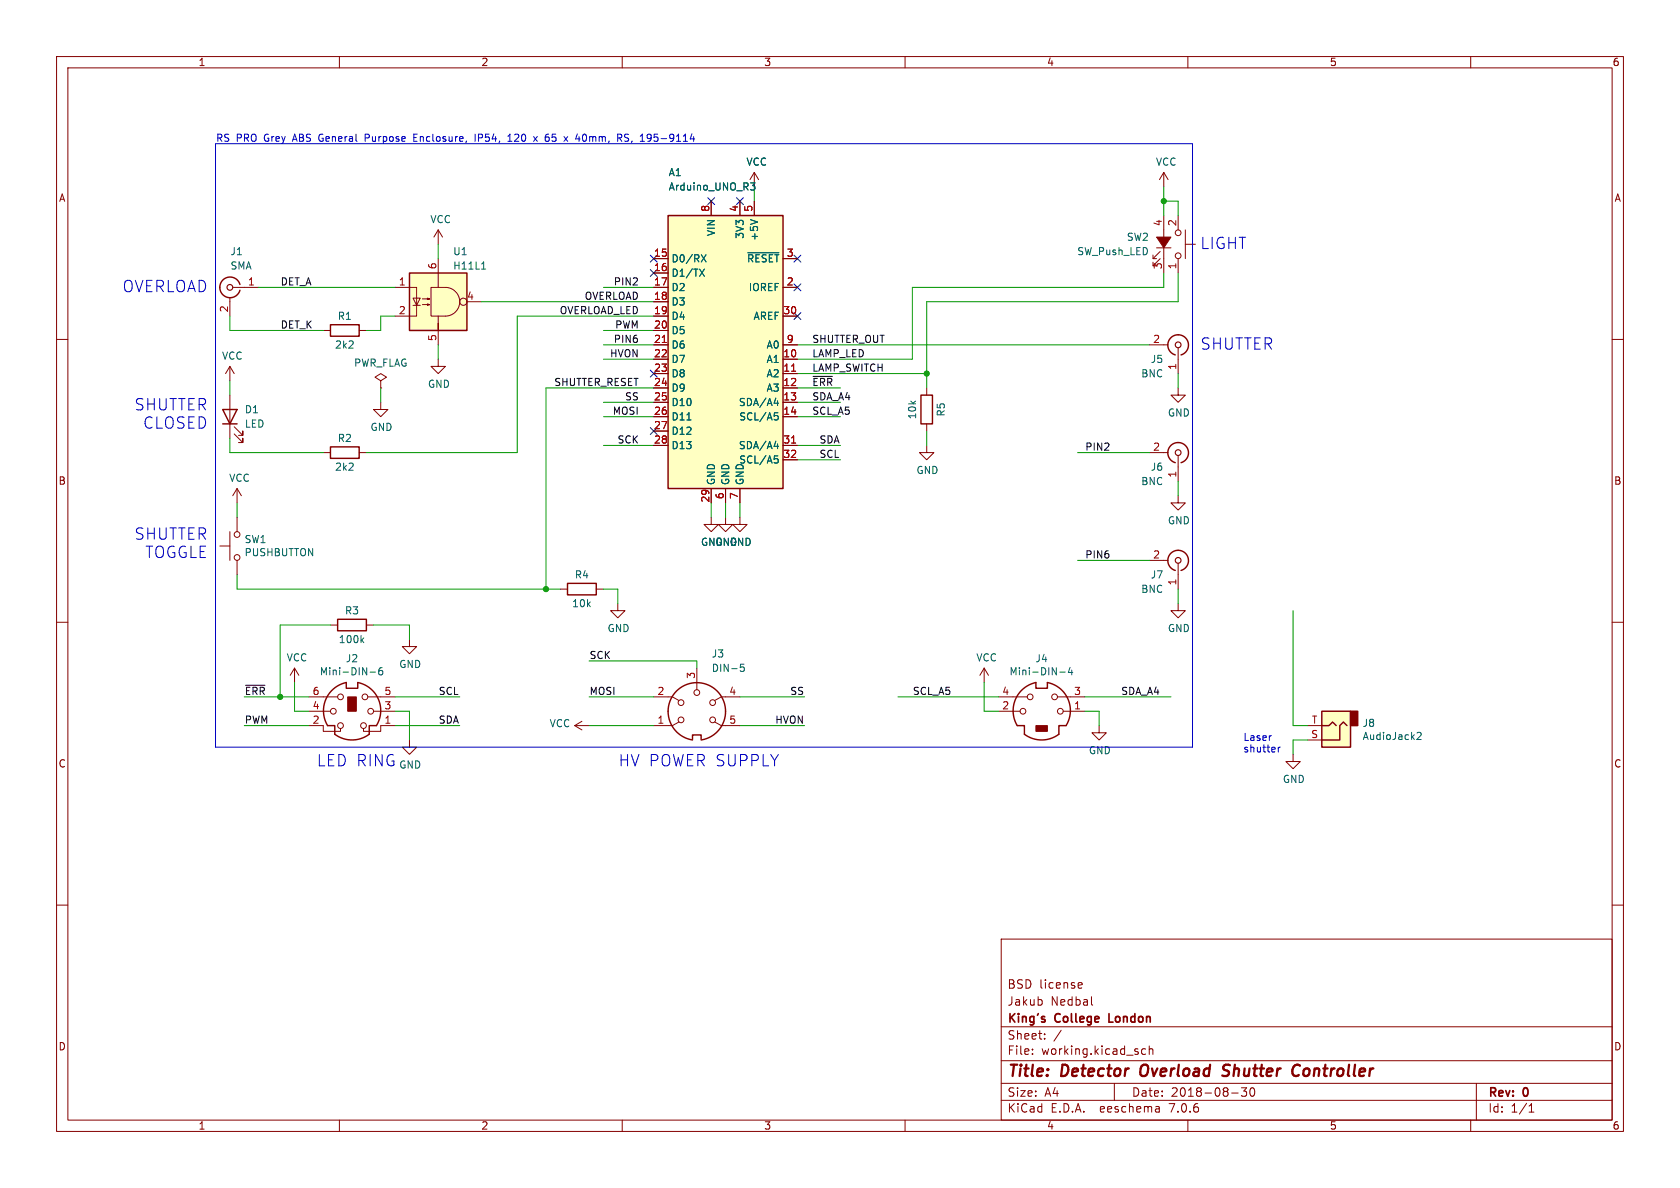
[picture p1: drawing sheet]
EESchema Schematic File Version 4
EELAYER 30 0
EELAYER END
$Descr A4 11693 8268
encoding utf-8
Sheet 1 1
Title "Detector Overload Shutter Controller"
Date "2018-08-30"
Rev "0"
Comp "King's College London"
Comment1 "Jakub Nedbal"
Comment2 "BSD license"
Comment3 ""
Comment4 ""
$EndDescr
$Comp
L Connector:Conn_Coaxial J1
U 1 1
P 1600 2000
F 0 "J1" H 1600 2250 50  0000 R CNN
F 1 "SMA" H 1600 2150 50  0000 R CNN
F 2 "" H 1600 2000 50  0001 C CNN
F 3 " ~" H 1600 2000 50  0001 C CNN
	1    1600 2000
	-1   0    0    -1  
$EndComp
$Comp
L Isolator:H11L1 U1
U 1 1
P 3050 2100
F 0 "U1" H 3150 2450 50  0000 L CNN
F 1 "H11L1" H 3150 2350 50  0000 L CNN
F 2 "" H 2960 2100 50  0001 C CNN
F 3 "https://www.fairchildsemi.com/datasheets/H1/H11L1M.pdf" H 2960 2100 50  0001 C CNN
	1    3050 2100
	1    0    0    -1  
$EndComp
Wire Wire Line
	2750 2000 1800 2000
$Comp
L Device:R R1
U 1 1
P 2400 2300
F 0 "R1" V 2300 2300 50  0000 C CNN
F 1 "2k2" V 2500 2300 50  0000 C CNN
F 2 "" V 2330 2300 50  0001 C CNN
F 3 "~" H 2400 2300 50  0001 C CNN
	1    2400 2300
	0    1    1    0   
$EndComp
Wire Wire Line
	1600 2200 1600 2300
Wire Wire Line
	1600 2300 2250 2300
Wire Wire Line
	2550 2300 2650 2300
Wire Wire Line
	2650 2300 2650 2200
Wire Wire Line
	2650 2200 2750 2200
Wire Wire Line
	3050 2400 3050 2500
$Comp
L power:GND #PWR08
U 1 1
P 3050 2500
F 0 "#PWR08" H 3050 2250 50  0001 C CNN
F 1 "GND" H 3055 2327 50  0000 C CNN
F 2 "" H 3050 2500 50  0001 C CNN
F 3 "" H 3050 2500 50  0001 C CNN
	1    3050 2500
	1    0    0    -1  
$EndComp
Wire Wire Line
	3050 1800 3050 1700
$Comp
L power:VCC #PWR07
U 1 1
P 3050 1700
F 0 "#PWR07" H 3050 1550 50  0001 C CNN
F 1 "VCC" H 3067 1873 50  0000 C CNN
F 2 "" H 3050 1700 50  0001 C CNN
F 3 "" H 3050 1700 50  0001 C CNN
	1    3050 1700
	1    0    0    -1  
$EndComp
Wire Wire Line
	5250 1400 5250 1300
$Comp
L power:VCC #PWR014
U 1 1
P 5250 1300
F 0 "#PWR014" H 5250 1150 50  0001 C CNN
F 1 "VCC" H 5267 1473 50  0000 C CNN
F 2 "" H 5250 1300 50  0001 C CNN
F 3 "" H 5250 1300 50  0001 C CNN
	1    5250 1300
	1    0    0    -1  
$EndComp
Wire Wire Line
	3350 2100 4550 2100
$Comp
L Switch:SW_Push SW1
U 1 1
P 1650 3800
F 0 "SW1" V 1696 3752 50  0000 R CNN
F 1 "PUSHBUTTON" V 1605 3752 50  0000 R CNN
F 2 "" H 1650 4000 50  0001 C CNN
F 3 "" H 1650 4000 50  0001 C CNN
	1    1650 3800
	0    -1   -1   0   
$EndComp
Wire Wire Line
	1650 3600 1650 3500
$Comp
L Device:R R4
U 1 1
P 4050 4100
F 0 "R4" V 3950 4100 50  0000 C CNN
F 1 "10k" V 4150 4100 50  0000 C CNN
F 2 "" V 3980 4100 50  0001 C CNN
F 3 "~" H 4050 4100 50  0001 C CNN
	1    4050 4100
	0    1    1    0   
$EndComp
Wire Wire Line
	4300 4100 4300 4200
$Comp
L power:GND #PWR010
U 1 1
P 4300 4200
F 0 "#PWR010" H 4300 3950 50  0001 C CNN
F 1 "GND" H 4305 4027 50  0000 C CNN
F 2 "" H 4300 4200 50  0001 C CNN
F 3 "" H 4300 4200 50  0001 C CNN
	1    4300 4200
	1    0    0    -1  
$EndComp
$Comp
L power:GND #PWR012
U 1 1
P 5050 3600
F 0 "#PWR012" H 5050 3350 50  0001 C CNN
F 1 "GND" H 5055 3427 50  0000 C CNN
F 2 "" H 5050 3600 50  0001 C CNN
F 3 "" H 5050 3600 50  0001 C CNN
	1    5050 3600
	1    0    0    -1  
$EndComp
$Comp
L power:GND #PWR013
U 1 1
P 5150 3600
F 0 "#PWR013" H 5150 3350 50  0001 C CNN
F 1 "GND" H 5155 3427 50  0000 C CNN
F 2 "" H 5150 3600 50  0001 C CNN
F 3 "" H 5150 3600 50  0001 C CNN
	1    5150 3600
	1    0    0    -1  
$EndComp
Wire Wire Line
	5050 3600 5050 3500
Wire Wire Line
	5150 3600 5150 3500
$Comp
L power:VCC #PWR01
U 1 1
P 1600 2650
F 0 "#PWR01" H 1600 2500 50  0001 C CNN
F 1 "VCC" H 1617 2823 50  0000 C CNN
F 2 "" H 1600 2650 50  0001 C CNN
F 3 "" H 1600 2650 50  0001 C CNN
	1    1600 2650
	1    0    0    -1  
$EndComp
$Comp
L Device:R R2
U 1 1
P 2400 3150
F 0 "R2" V 2300 3150 50  0000 C CNN
F 1 "2k2" V 2500 3150 50  0000 C CNN
F 2 "" V 2330 3150 50  0001 C CNN
F 3 "~" H 2400 3150 50  0001 C CNN
	1    2400 3150
	0    1    1    0   
$EndComp
$Comp
L Device:LED D1
U 1 1
P 1600 2900
F 0 "D1" V 1650 2800 50  0000 R CNN
F 1 "LED" V 1550 2800 50  0000 R CNN
F 2 "" H 1600 2900 50  0001 C CNN
F 3 "~" H 1600 2900 50  0001 C CNN
	1    1600 2900
	0    -1   -1   0   
$EndComp
Wire Wire Line
	2250 3150 1600 3150
Wire Wire Line
	1600 2750 1600 2650
$Comp
L Connector:Conn_Coaxial J5
U 1 1
P 8200 2400
F 0 "J5" V 8100 2300 50  0000 R CNN
F 1 "BNC" V 8000 2300 50  0000 R CNN
F 2 "" H 8200 2400 50  0001 C CNN
F 3 " ~" H 8200 2400 50  0001 C CNN
	1    8200 2400
	0    1    -1   0   
$EndComp
Wire Wire Line
	8000 2400 5550 2400
Wire Wire Line
	8200 2600 8200 2700
$Comp
L power:GND #PWR019
U 1 1
P 8200 2700
F 0 "#PWR019" H 8200 2450 50  0001 C CNN
F 1 "GND" H 8205 2527 50  0000 C CNN
F 2 "" H 8200 2700 50  0001 C CNN
F 3 "" H 8200 2700 50  0001 C CNN
	1    8200 2700
	1    0    0    -1  
$EndComp
Text Label 5650 2400 0    50   ~ 0
SHUTTER_OUT
NoConn ~ 5150 1400
NoConn ~ 4950 1400
NoConn ~ 4550 1800
NoConn ~ 4550 1900
NoConn ~ 4550 2600
NoConn ~ 5550 2200
NoConn ~ 5550 2000
NoConn ~ 5550 1800
Text Label 4450 2100 2    50   ~ 0
OVERLOAD
Text Label 4450 2700 2    50   ~ 0
SHUTTER_RESET
Text Label 1950 2000 0    50   ~ 0
DET_A
Text Label 1950 2300 0    50   ~ 0
DET_K
$Comp
L power:PWR_FLAG #FLG01
U 1 1
P 2650 2700
F 0 "#FLG01" H 2650 2775 50  0001 C CNN
F 1 "PWR_FLAG" H 2650 2874 50  0000 C CNN
F 2 "" H 2650 2700 50  0001 C CNN
F 3 "~" H 2650 2700 50  0001 C CNN
	1    2650 2700
	1    0    0    -1  
$EndComp
$Comp
L power:GND #PWR04
U 1 1
P 2650 2800
F 0 "#PWR04" H 2650 2550 50  0001 C CNN
F 1 "GND" H 2655 2627 50  0000 C CNN
F 2 "" H 2650 2800 50  0001 C CNN
F 3 "" H 2650 2800 50  0001 C CNN
	1    2650 2800
	1    0    0    -1  
$EndComp
Wire Wire Line
	2650 2700 2650 2800
$Comp
L MCU_Module:Arduino_UNO_R3 A1
U 1 1
P 5050 2400
F 0 "A1" H 4650 3600 50  0000 L CNN
F 1 "Arduino_UNO_R3" H 4650 3500 50  0000 L CNN
F 2 "Module:Arduino_UNO_R3" H 5050 2400 50  0001 C CIN
F 3 "https://www.arduino.cc/en/Main/arduinoBoardUno" H 5050 2400 50  0001 C CNN
	1    5050 2400
	1    0    0    -1  
$EndComp
$Comp
L power:GND #PWR011
U 1 1
P 4950 3600
F 0 "#PWR011" H 4950 3350 50  0001 C CNN
F 1 "GND" H 4955 3427 50  0000 C CNN
F 2 "" H 4950 3600 50  0001 C CNN
F 3 "" H 4950 3600 50  0001 C CNN
	1    4950 3600
	1    0    0    -1  
$EndComp
Wire Wire Line
	4950 3600 4950 3500
Wire Wire Line
	2750 5050 3200 5050
Wire Wire Line
	2150 5050 1700 5050
Wire Wire Line
	2750 4950 2850 4950
Wire Wire Line
	2750 4850 3200 4850
Wire Wire Line
	2150 4950 2050 4950
Text Label 3050 4850 0    50   ~ 0
SCL
Text Label 3050 5050 0    50   ~ 0
SDA
Text Label 1700 5050 0    50   ~ 0
PWM
$Comp
L power:GND #PWR06
U 1 1
P 2850 5150
F 0 "#PWR06" H 2850 4900 50  0001 C CNN
F 1 "GND" H 2855 4977 50  0000 C CNN
F 2 "" H 2850 5150 50  0001 C CNN
F 3 "" H 2850 5150 50  0001 C CNN
	1    2850 5150
	1    0    0    -1  
$EndComp
Wire Wire Line
	2850 5150 2850 4950
Wire Wire Line
	2050 4950 2050 4750
$Comp
L power:VCC #PWR03
U 1 1
P 2050 4750
F 0 "#PWR03" H 2050 4600 50  0001 C CNN
F 1 "VCC" H 2067 4923 50  0000 C CNN
F 2 "" H 2050 4750 50  0001 C CNN
F 3 "" H 2050 4750 50  0001 C CNN
	1    2050 4750
	1    0    0    -1  
$EndComp
Wire Wire Line
	5550 3100 5850 3100
Wire Wire Line
	5550 3200 5850 3200
Text Label 5700 3100 0    50   ~ 0
SDA
Text Label 5700 3200 0    50   ~ 0
SCL
Wire Wire Line
	4550 2300 4200 2300
Text Label 4450 2300 2    50   ~ 0
PWM
$Comp
L Switch:SW_Push_LED SW2
U 1 1
P 8100 1700
F 0 "SW2" V 8150 1600 50  0000 R CNN
F 1 "SW_Push_LED" V 8050 1600 50  0000 R CNN
F 2 "" H 8100 2000 50  0001 C CNN
F 3 "~" H 8100 2000 50  0001 C CNN
	1    8100 1700
	0    1    -1   0   
$EndComp
$Comp
L Device:R R5
U 1 1
P 6450 2850
F 0 "R5" V 6350 2850 50  0000 C CNN
F 1 "10k" V 6550 2850 50  0000 C CNN
F 2 "" V 6380 2850 50  0001 C CNN
F 3 "~" H 6450 2850 50  0001 C CNN
	1    6450 2850
	-1   0    0    1   
$EndComp
Wire Wire Line
	8200 1900 8200 2100
$Comp
L power:GND #PWR015
U 1 1
P 6450 3100
F 0 "#PWR015" H 6450 2850 50  0001 C CNN
F 1 "GND" H 6455 2927 50  0000 C CNN
F 2 "" H 6450 3100 50  0001 C CNN
F 3 "" H 6450 3100 50  0001 C CNN
	1    6450 3100
	1    0    0    -1  
$EndComp
Wire Wire Line
	5550 2500 6350 2500
Wire Wire Line
	5550 2600 6450 2600
$Comp
L power:VCC #PWR018
U 1 1
P 8100 1300
F 0 "#PWR018" H 8100 1150 50  0001 C CNN
F 1 "VCC" H 8117 1473 50  0000 C CNN
F 2 "" H 8100 1300 50  0001 C CNN
F 3 "" H 8100 1300 50  0001 C CNN
	1    8100 1300
	1    0    0    -1  
$EndComp
Text Label 5650 2500 0    50   ~ 0
LAMP_LED
Text Label 5650 2600 0    50   ~ 0
LAMP_SWITCH
Text Label 4450 2200 2    50   ~ 0
OVERLOAD_LED
$Comp
L Connector:DIN-5 J3
U 1 1
P 4850 4950
F 0 "J3" H 4950 5350 50  0000 L CNN
F 1 "DIN-5" H 4950 5250 50  0000 L CNN
F 2 "" H 4850 4950 50  0001 C CNN
F 3 "http://www.mouser.com/ds/2/18/40_c091_abd_e-75918.pdf" H 4850 4950 50  0001 C CNN
	1    4850 4950
	1    0    0    -1  
$EndComp
Text Notes 2200 5350 0    79   ~ 0
LED RING
Text Notes 4300 5350 0    79   ~ 0
HV POWER SUPPLY
Wire Wire Line
	4550 3100 4200 3100
Text Label 4450 3100 2    50   ~ 0
SCK
Wire Wire Line
	4850 4650 4850 4600
Wire Wire Line
	4850 4600 4100 4600
Text Label 4100 4600 0    50   ~ 0
SCK
Wire Wire Line
	4550 4850 4100 4850
Text Label 4100 4850 0    50   ~ 0
MOSI
Wire Wire Line
	4550 2900 4200 2900
Text Label 4450 2900 2    50   ~ 0
MOSI
$Comp
L power:VCC #PWR09
U 1 1
P 4100 5050
F 0 "#PWR09" H 4100 4900 50  0001 C CNN
F 1 "VCC" V 4115 5177 50  0000 L CNN
F 2 "" H 4100 5050 50  0001 C CNN
F 3 "" H 4100 5050 50  0001 C CNN
	1    4100 5050
	0    -1   -1   0   
$EndComp
Wire Wire Line
	4100 5050 4550 5050
Wire Wire Line
	5150 4850 5600 4850
Text Label 5600 4850 2    50   ~ 0
SS
Wire Wire Line
	4550 2800 4200 2800
Text Label 4450 2800 2    50   ~ 0
SS
Wire Wire Line
	4550 2500 4200 2500
Text Label 4450 2500 2    50   ~ 0
HVON
Wire Wire Line
	5150 5050 5600 5050
Text Label 5600 5050 2    50   ~ 0
HVON
Wire Wire Line
	4550 2700 3800 2700
Wire Wire Line
	4550 2000 4200 2000
Text Label 4450 2000 2    50   ~ 0
PIN2
Wire Wire Line
	4550 2400 4200 2400
Text Label 4450 2400 2    50   ~ 0
PIN6
$Comp
L Connector:Conn_Coaxial J7
U 1 1
P 8200 3900
F 0 "J7" V 8100 3800 50  0000 R CNN
F 1 "BNC" V 8000 3800 50  0000 R CNN
F 2 "" H 8200 3900 50  0001 C CNN
F 3 " ~" H 8200 3900 50  0001 C CNN
	1    8200 3900
	0    1    -1   0   
$EndComp
Wire Wire Line
	8200 4100 8200 4200
$Comp
L power:GND #PWR021
U 1 1
P 8200 4200
F 0 "#PWR021" H 8200 3950 50  0001 C CNN
F 1 "GND" H 8205 4027 50  0000 C CNN
F 2 "" H 8200 4200 50  0001 C CNN
F 3 "" H 8200 4200 50  0001 C CNN
	1    8200 4200
	1    0    0    -1  
$EndComp
$Comp
L Connector:Conn_Coaxial J6
U 1 1
P 8200 3150
F 0 "J6" V 8100 3050 50  0000 R CNN
F 1 "BNC" V 8000 3050 50  0000 R CNN
F 2 "" H 8200 3150 50  0001 C CNN
F 3 " ~" H 8200 3150 50  0001 C CNN
	1    8200 3150
	0    1    -1   0   
$EndComp
Wire Wire Line
	8200 3350 8200 3450
$Comp
L power:GND #PWR020
U 1 1
P 8200 3450
F 0 "#PWR020" H 8200 3200 50  0001 C CNN
F 1 "GND" H 8205 3277 50  0000 C CNN
F 2 "" H 8200 3450 50  0001 C CNN
F 3 "" H 8200 3450 50  0001 C CNN
	1    8200 3450
	1    0    0    -1  
$EndComp
Wire Wire Line
	8000 3150 7500 3150
Text Label 7550 3150 0    50   ~ 0
PIN2
Text Label 7550 3900 0    50   ~ 0
PIN6
$Comp
L Connector:Mini-DIN-6 J2
U 1 1
P 2450 4950
F 0 "J2" H 2450 5317 50  0000 C CNN
F 1 "Mini-DIN-6" H 2450 5226 50  0000 C CNN
F 2 "" H 2450 4950 50  0001 C CNN
F 3 "http://service.powerdynamics.com/ec/Catalog17/Section%2011.pdf" H 2450 4950 50  0001 C CNN
	1    2450 4950
	1    0    0    -1  
$EndComp
Wire Wire Line
	2150 4850 1950 4850
Text Label 1700 4850 0    50   ~ 0
~ERR
Wire Wire Line
	8100 1300 8100 1400
Wire Wire Line
	5550 2700 5850 2700
Text Label 5650 2700 0    50   ~ 0
~ERR
$Comp
L Device:R R3
U 1 1
P 2450 4350
F 0 "R3" V 2350 4350 50  0000 C CNN
F 1 "100k" V 2550 4350 50  0000 C CNN
F 2 "" V 2380 4350 50  0001 C CNN
F 3 "~" H 2450 4350 50  0001 C CNN
	1    2450 4350
	0    1    1    0   
$EndComp
$Comp
L power:GND #PWR05
U 1 1
P 2850 4450
F 0 "#PWR05" H 2850 4200 50  0001 C CNN
F 1 "GND" H 2855 4277 50  0000 C CNN
F 2 "" H 2850 4450 50  0001 C CNN
F 3 "" H 2850 4450 50  0001 C CNN
	1    2850 4450
	1    0    0    -1  
$EndComp
Wire Wire Line
	2850 4450 2850 4350
Connection ~ 1950 4850
Wire Wire Line
	1950 4850 1700 4850
Wire Wire Line
	8200 1500 8200 1400
Wire Wire Line
	8200 1400 8100 1400
Connection ~ 8100 1400
Wire Wire Line
	8100 1400 8100 1500
Wire Wire Line
	2550 3150 3600 3150
Wire Wire Line
	3600 3150 3600 2200
Wire Wire Line
	3600 2200 4550 2200
$Comp
L power:VCC #PWR02
U 1 1
P 1650 3500
F 0 "#PWR02" H 1650 3350 50  0001 C CNN
F 1 "VCC" H 1667 3673 50  0000 C CNN
F 2 "" H 1650 3500 50  0001 C CNN
F 3 "" H 1650 3500 50  0001 C CNN
	1    1650 3500
	1    0    0    -1  
$EndComp
NoConn ~ 4550 3000
Wire Wire Line
	9100 5050 9000 5050
Wire Wire Line
	9000 5050 9000 4250
Wire Wire Line
	9000 5150 9000 5250
$Comp
L power:GND #PWR022
U 1 1
P 9000 5250
F 0 "#PWR022" H 9000 5000 50  0001 C CNN
F 1 "GND" H 9005 5077 50  0000 C CNN
F 2 "" H 9000 5250 50  0001 C CNN
F 3 "" H 9000 5250 50  0001 C CNN
	1    9000 5250
	1    0    0    -1  
$EndComp
$Comp
L Connector:Mini-DIN-4 J4
U 1 1
P 7250 4950
F 0 "J4" H 7250 5317 50  0000 C CNN
F 1 "Mini-DIN-4" H 7250 5226 50  0000 C CNN
F 2 "" H 7250 4950 50  0001 C CNN
F 3 "http://service.powerdynamics.com/ec/Catalog17/Section%2011.pdf" H 7250 4950 50  0001 C CNN
	1    7250 4950
	1    0    0    -1  
$EndComp
Wire Wire Line
	6950 4850 6250 4850
Wire Wire Line
	7550 4950 7650 4950
Wire Wire Line
	7650 4950 7650 5050
$Comp
L power:GND #PWR017
U 1 1
P 7650 5050
F 0 "#PWR017" H 7650 4800 50  0001 C CNN
F 1 "GND" H 7655 4877 50  0000 C CNN
F 2 "" H 7650 5050 50  0001 C CNN
F 3 "" H 7650 5050 50  0001 C CNN
	1    7650 5050
	1    0    0    -1  
$EndComp
Wire Wire Line
	6950 4950 6850 4950
Wire Wire Line
	6850 4950 6850 4750
$Comp
L power:VCC #PWR016
U 1 1
P 6850 4750
F 0 "#PWR016" H 6850 4600 50  0001 C CNN
F 1 "VCC" H 6867 4923 50  0000 C CNN
F 2 "" H 6850 4750 50  0001 C CNN
F 3 "" H 6850 4750 50  0001 C CNN
	1    6850 4750
	1    0    0    -1  
$EndComp
Wire Wire Line
	5550 2800 5850 2800
Wire Wire Line
	5550 2900 5850 2900
Text Label 5650 2800 0    50   ~ 0
SDA_A4
Text Label 5650 2900 0    50   ~ 0
SCL_A5
Text Label 6350 4850 0    50   ~ 0
SCL_A5
Wire Wire Line
	7550 4850 8150 4850
Text Label 7800 4850 0    50   ~ 0
SDA_A4
Wire Wire Line
	9100 5150 9000 5150
$Comp
L Connector:AudioJack2 J8
U 1 1
P 9300 5050
F 0 "J8" H 9120 5033 50  0000 R CNN
F 1 "AudioJack2" H 9120 5124 50  0000 R CNN
F 2 "" H 9300 5050 50  0001 C CNN
F 3 "~" H 9300 5050 50  0001 C CNN
	1    9300 5050
	-1   0    0    1   
$EndComp
Text Notes 8650 5250 0    50   ~ 0
Laser\nshutter
Wire Wire Line
	1600 3050 1600 3150
Wire Wire Line
	6450 2600 6450 2700
Wire Wire Line
	6450 3000 6450 3100
Wire Wire Line
	6450 2600 6450 2100
Connection ~ 6450 2600
Wire Wire Line
	6450 2100 8200 2100
Wire Wire Line
	8100 1900 8100 2000
Wire Wire Line
	6350 2000 6350 2500
Wire Wire Line
	8100 2000 6350 2000
Wire Wire Line
	4300 4100 4200 4100
Wire Wire Line
	1650 4000 1650 4100
Wire Wire Line
	1650 4100 3800 4100
Wire Wire Line
	3800 2700 3800 4100
Wire Wire Line
	3900 4100 3800 4100
Connection ~ 3800 4100
Wire Wire Line
	7500 3900 8000 3900
Wire Wire Line
	2300 4350 1950 4350
Wire Wire Line
	1950 4350 1950 4850
Wire Wire Line
	2850 4350 2600 4350
Wire Notes Line
	1500 1000 8300 1000
Wire Notes Line
	8300 1000 8300 5200
Wire Notes Line
	8300 5200 1500 5200
Wire Notes Line
	1500 5200 1500 1000
Text Notes 1500 1000 0    50   ~ 0
RS PRO Grey ABS General Purpose Enclosure, IP54, 120 x 65 x 40mm, RS, 195-9114
Text Notes 1450 2050 2    79   ~ 0
OVERLOAD
Text Notes 1450 3000 2    79   ~ 0
SHUTTER\nCLOSED
Text Notes 1450 3900 2    79   ~ 0
SHUTTER\nTOGGLE
Text Notes 8350 1750 0    79   ~ 0
LIGHT
Text Notes 8350 2450 0    79   ~ 0
SHUTTER
$EndSCHEMATC
